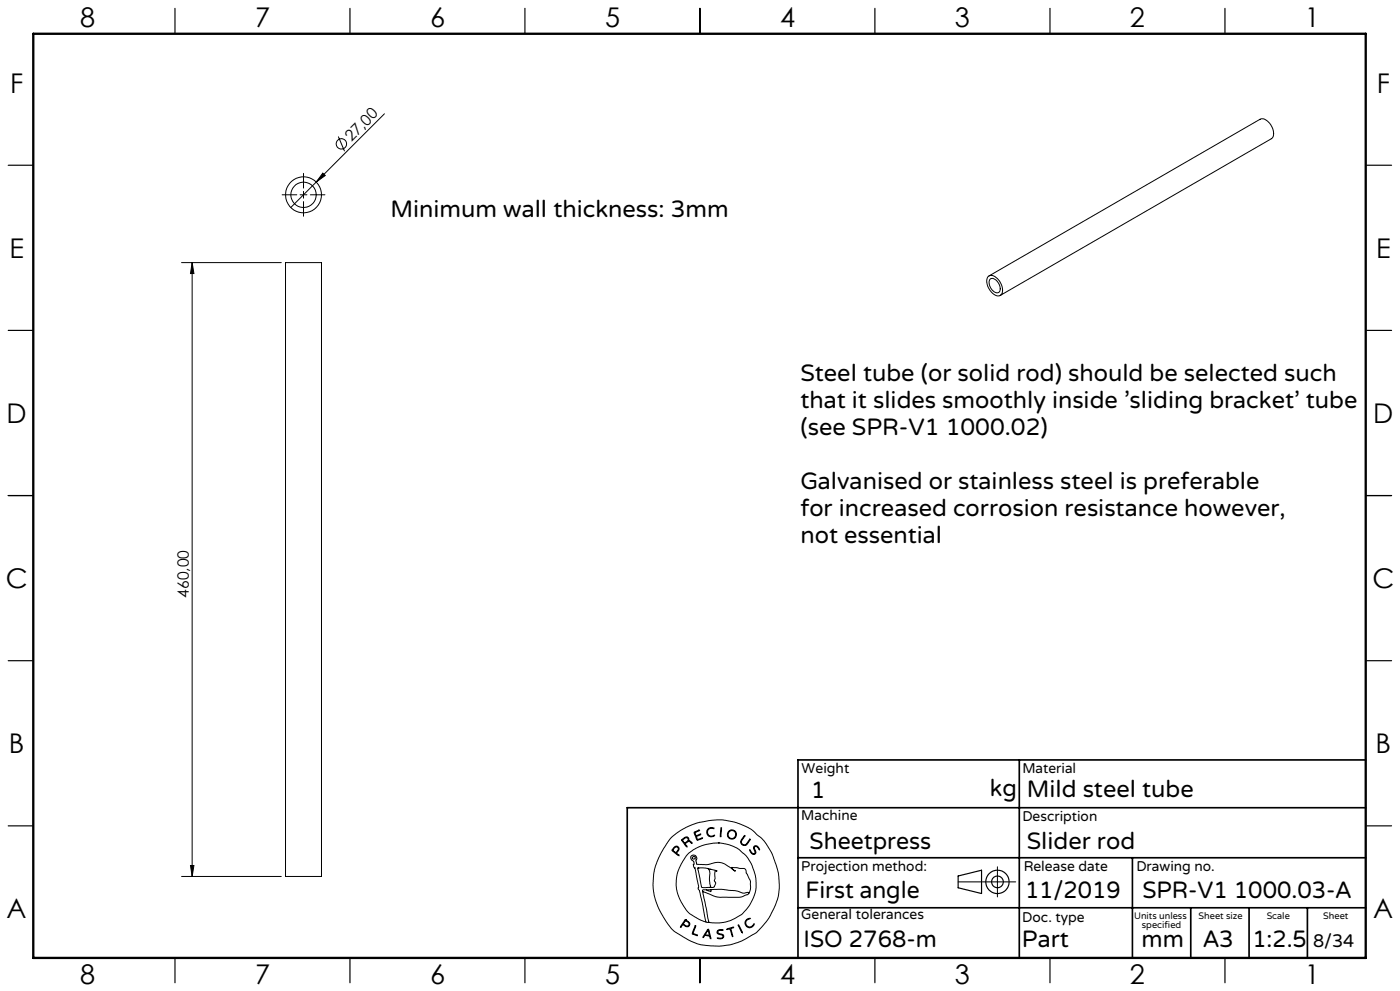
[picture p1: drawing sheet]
<svg xmlns="http://www.w3.org/2000/svg" width="420mm" height="297mm" viewBox="0 0 420 297" stroke-linecap="round" stroke-linejoin="round" font-family="sans-serif">
<g fill="none" stroke="#000" stroke-width=".3">
<path d="M115.3 34.1l-28.1 28.1M84.6 58.4h4.4M90 58.4h2.1M91.1 52v4.4M91.1 57.4v2M93.1 58.4h4.4M96.8 51.9l.8 .7-2.7 2zM101.5 40.9l1.9 4.4M54.5 78.7h29.9M57.6 78.7l.6 3.3h-1.1zM57.6 78.7v184M85.7 78.7h10.7v184h-10.7z"/>
<path d="M91.1 60.4v4.4M296.3 83a1.88 1.88 0 0 1 2.9 .5 4.1 4.1 0 0 1 1.2 4.8 2.3 2.3 0 0 1-3.3-1.1 4 4 0 0 1-.8-4.2zM296.7 82.7l81.3-47a3.3 3.3 0 0 1 3.7 2.5 2.62 2.62 0 0 1-.3 3.4l-81.3 46.9M297 83.7a1.9 1.9 0 0 1 2.6 1.3 1.92 1.92 0 0 1-.2 2.7 2.99 2.99 0 0 1-2.4-4zM57.1 259.4h1.1l-.6 3.3zM201.3 251.1l2.8-2.2 4.5-2.1 4.8-1 3.2-.1 3.7 .7 3.3 1.2 2 1.1 2.8 2.4 1.5 1.8 1.8 3.2 1.8 5.3 .3 3.5-.2 3-.8 2.8-1.7 3.7-1.8 2.5a16.5 16.5 0 0 1-6.7 5l-3.3 1.2-2.9 .4h-3.4l-2.9-.4-3.7-1.5-3.8-2.3-1.1-.9-1.2-1.6-2.3-3.7-1.2-2.8-.6-2.2-.3-3.1 .3-3.5 .9-3.2 2-4zM202 254.1l.7-.5 .6 .1 .4 .6-.1 .6a.64 .64 0 0 0-.3 1.1l.4 .5-1.7-1.2a.52 .52 0 0 1-.4-.5 .52 .52 0 0 1 .4-.6zM202.4 254l.4-.2 .5 .1 .2 .5-.2 .4a.73 .73 0 0 1-.7 .6 .73 .73 0 0 1-.7-.7zM204.5 251.6l1.1-.7h.6l.4 .3 .1 .8 .6 .2 .3 .5-.8-.5-.6 .2a.61 .61 0 0 0-.6 .5 .61 .61 0 0 0 .5 .7l-.1 .3-1.5-2zM204.8 251.7l.8-.6h.6l.2 .6-.5 .6a.52 .52 0 0 1-.6 .3 .52 .52 0 0 1-.4-.5zM208.2 249.4l1.7-.6-1 .5a.57 .57 0 0 0-.2 .9 .57 .57 0 0 0 .9 0l.6-.2-.8 .5a.46 .46 0 0 0-.5 .4 .46 .46 0 0 0 .3 .5l.1 .2 1.5-.5-1.7 .7zM212.3 248.5l.8-.5 1 .2 .1 .2-.9-.2-.7 .3-.3 .5v.7l.1 .4 .6 .4 1.3-.2a.53 .53 0 0 1-.3 .5 .53 .53 0 0 1-.5 0l-.9-.2-.4-.4-.2-1z"/>
<path d="M215.5 252.6l2.7 .4 3 1.2 2.3 1.9 .9 1.2 1.3 2.2 1.1 3.8-.1 3.5-.8 2.5a11.7 11.7 0 0 1-8.9 7.2l-2.6 .1-1.7-.2M215.5 252.6l-4.1 .6-3.4 1.5-2.1 1.8-2.1 3.5-.5 1.4-.4 2 .1 3 .9 2.9 2 3.4a9.1 9.1 0 0 0 4 2.9l1.9 .8M215.5 252.6h.1M216.3 248.1h.2v.6l-.2 1.9-.2 .2zM223.3 250.5l.1-.1 .1 .2-1.1 1.6 .2 .7 .7 .3a3.3 3.3 0 0 0 1.7-1.7v.2l-1 1.5-.4 .2-.7-.1-.6-.5-.1-.6zM224.9 254.7l.7 .9 .5 .3 .4-.3-.4-1.4 .2-.6h.9l.7 1-.1 .1-.9-1-.5 .1-.1 .4 .5 1.4-.6 .5-.9-.5zM299.2 259.8v9M54.5 262.7h29.9M205.6 275.6l-1.4 2-.1 .2h.2a.69 .69 0 0 1 .6-.6 .69 .69 0 0 1 .8 .4l.9 .1 .3-.9-1.3-1.2M205.6 275.6h.1M205.6 275.9l-.3 .5M205.7 275.9l1 .9-.1 .6-.6 .1a.7 .7 0 0 1-.9-.9l.2-.2"/>
<path d="M205.7 275.9h.1M208.5 277.5l.2-.1v.2l-.5 1.4a.56 .56 0 0 0-.2 .7 .56 .56 0 0 0 .7 .3l.5 .4-1.6-.6zM209.3 260.2l2.3-.1 3.1 .8 .4 .3a.35 .35 0 0 0-.5-.2 .35 .35 0 0 0-.1 .5v1.8l-.2 .7 .4 .8-.4 1-.5 .2h-2.6a.85 .85 0 0 1-.8-.2 .85 .85 0 0 1-.1-.9zM209.4 260.1h.1M210.8 267.2l1.9 9.2M210.8 267.2l3.7 1.5 1.3 .2h6.3l2.1-.8 .4-.3M211.8 276.4h.9M211.9 266.7h-1.1v.5M212.1 260.2a2.12 2.12 0 0 1 .8 2.7v1.9l.3 .9-.3 .2M212.3 278.6l.1-.1a4.3 4.3 0 0 1 .9 2.6v.2h-.2a.74 .74 0 0 0-.8-.8l-.2-.1a.82 .82 0 0 0-1.1 .6l-.1-.3zM212.3 278.9l.4 .9a.4 .4 0 0 1-.1 .6 .4 .4 0 0 1-.6-.2l-.4-.1zM212.4 278.9h.1"/>
<path d="M212.7 276.4h.1M213 260.6h.1M213.3 266.6l3.2-.1 4.2 .4 2.3 .8 1.1-.2a.3 .3 0 0 1 .4-.1 .3 .3 0 0 1 .1 .4M213.3 266.6v.6l-1.4-.5M213.3 266.6l-1.4 .1M215.3 278.9l.6-.3 1 .1v.2h-1.4l-.2 .6 .3 .2 1.4 .5 .1 .5-.2 .4-.6 .3-1.1-.2h1.1l.6-.5-.3-.5-1.4-.5-.1-.4zM218 278.4l2.1-.5-.8 .4 .5 2.4-.8-2.3-.8 .2zM221.5 277.2l1.2 2.2v.2zM221.5 277.1h.1M224 275.6l.7-.4 .3 .1-.8 .4-.4 .6v.6l.5 .7 .9 .2 .9-.9a.41 .41 0 0 1 .1 .5 .41 .41 0 0 1-.4 .2l-1 .5-.9-.5-.4-1.1zM224.6 267.8l.5-1.4v-2.3l-1.7-3.8-3.9-.3 .3 .5 .8 .6h-.1l-3.1-2.2-1.7-.5-3.6 .7-3-.1-.3-.9 .3-.8-.3-.7-.6-.3-.7 .1-.3 .4v.4l1 1.1-.1 1.4 .4 .5 1.1 5.4-.2 .8 .4 .4 .3 1.1 1.7 8.5M287.4 264.3h17.3"/>
<circle cx="91" cy="58.4" r="5.4"/>
<circle cx="91.1" cy="58.4" r="3.8"/>
<circle cx="102.4" cy="43.1" r="1.56"/>
<circle cx="208.1" cy="257.1" r=".44"/>
<circle cx="219.5" cy="250.1" r="1.17"/>
<circle cx="219.6" cy="250.1" r="1.38"/>
</g>
<g fill="none" stroke="#000" stroke-width=".35">
<path d="M52.5 2.5v7.5M105 2.5v7.5M157.5 2.5v7.5M210 2.5v7.5M262.5 2.5v7.5M315 2.5v7.5M367.5 2.5v7.5M2.5 49.5h7.5M410 49.5h7.5M2.5 99h7.5M410 99h7.5M2.5 148.5h7.5"/>
<path d="M410 148.5h7.5M2.5 198h7.5M410 198h7.5M2.5 247.5h7.5M410 247.5h7.5M287.4 262.5l7.1-1.7v7l-7.1-1.7zM52.5 287v7.5M105 287v7.5M157.5 287v7.5M210 287v7.5M262.5 287v7.5M315 287v7.5"/>
<path d="M367.5 287v7.5"/>
<circle cx="299.2" cy="264.3" r="3.5"/>
<circle cx="299.2" cy="264.3" r="1.75"/>
</g>
<path d="M305.8 227.7v59.2M409.7 227.7h-170.3v59.2M239.4 257.1h170.3M339.7 257.1v29.9M409.7 242.1h-221.5v45M239.4 272.1h170.3M357.2 272.1v14.8M374.7 272.1v14.8M392.2 272.1v14.8" fill="none" stroke="#000" stroke-width=".5"/>
<path d="M10 10.1h399.7v277h-399.7z" fill="none" stroke="#000" stroke-width=".7"/>
<g fill="#000">
<path d="M96.8 51.9l.8 .7-2.7 2z"/>
<path d="M57.1 259.4h1.1l-.6 3.3zM57.6 78.7l.6 3.3h-1.1z"/>
</g>
<g font-size="8.1">
<text x="24" y="8">8</text>
<text x="76.5" y="8">7</text>
<text x="129" y="8">6</text>
<text x="181.5" y="8">5</text>
<text x="234" y="8">4</text>
<text x="286.5" y="8">3</text>
<text x="339" y="8">2</text>
<text x="391.5" y="8">1</text>
<text x="3" y="27.7">F</text>
<text x="413" y="27.7">F</text>
<text x="2.8" y="77.2">E</text>
<text x="412.8" y="77.2">E</text>
<text x="2" y="126.7">D</text>
<text x="412" y="126.7">D</text>
<text x="1.7" y="176.2">C</text>
<text x="411.7" y="176.2">C</text>
<text x="2.7" y="225.7">B</text>
<text x="412.7" y="225.7">B</text>
<text x="2" y="275.2">A</text>
<text x="412" y="275.2">A</text>
<text x="24" y="295">8</text>
<text x="76.5" y="295">7</text>
<text x="129" y="295">6</text>
<text x="181.5" y="295">5</text>
<text x="234" y="295">4</text>
<text x="286.5" y="295">3</text>
<text x="339" y="295">2</text>
<text x="391.5" y="295">1</text>
</g>
<g font-size="7.1">
<text x="117.1" y="65">Minimum wall thickness: 3mm</text>
<text x="240.1" y="114.3">Steel tube (or solid rod) should be selected such</text>
<text x="240.1" y="122.3">that it slides smoothly inside 'sliding bracket' tube</text>
<text x="240.1" y="130.4">(see SPR-V1 1000.02)</text>
<text x="240.1" y="146.5">Galvanised or stainless steel is preferable</text>
<text x="240.1" y="154.6">for increased corrosion resistance however,</text>
<text x="240.1" y="162.6">not essential</text>
<text x="243.3" y="239.1">1</text>
<text x="297" y="238.5">kg</text>
<text x="308" y="239">Mild steel tube</text>
<text x="242.9" y="254.4">Sheetpress</text>
<text x="308" y="254.4">Slider rod</text>
<text x="241.6" y="269.2">First angle</text>
<text x="307.5" y="269.2">11/2019</text>
<text x="342.7" y="269.2">SPR-V1 1000.03-A</text>
<text x="241.1" y="283.7">ISO 2768-m</text>
<text x="306.6" y="283.9">Part</text>
<text x="342.5" y="283.9">mm</text>
<text x="360.9" y="283.9">A3</text>
<text x="375.7" y="283.9">1:2.5</text>
</g>
<text font-size="5.4" x="393.9" y="283.7">8/34</text>
<g font-size="4.7">
<text x="105.5" y="42.5" transform="rotate(-45 105.5 42.5)">27,00</text>
<text x="56.7" y="179.1" transform="rotate(-90 56.7 179.1)">460,00</text>
</g>
<g font-size="4.2">
<text x="240.5" y="231.7">Weight</text>
<text x="306.7" y="231.7">Material</text>
<text x="240.4" y="245.9">Machine</text>
<text x="306.7" y="246.1">Description</text>
<text x="240.4" y="261.1">Projection method:</text>
<text x="307.1" y="261">Release date</text>
<text x="340.9" y="261">Drawing no.</text>
<text x="240.4" y="275.6">General tolerances</text>
<text x="306.7" y="276.3">Doc. type</text>
</g>
<g font-size="2.8">
<text x="340.2" y="275.3">Units unless</text>
<text x="359.6" y="275.3">Sheet size</text>
<text x="380" y="275.3">Scale</text>
<text x="396.9" y="275.3">Sheet</text>
<text x="342.6" y="278.2">specified</text>
</g>
</svg>
